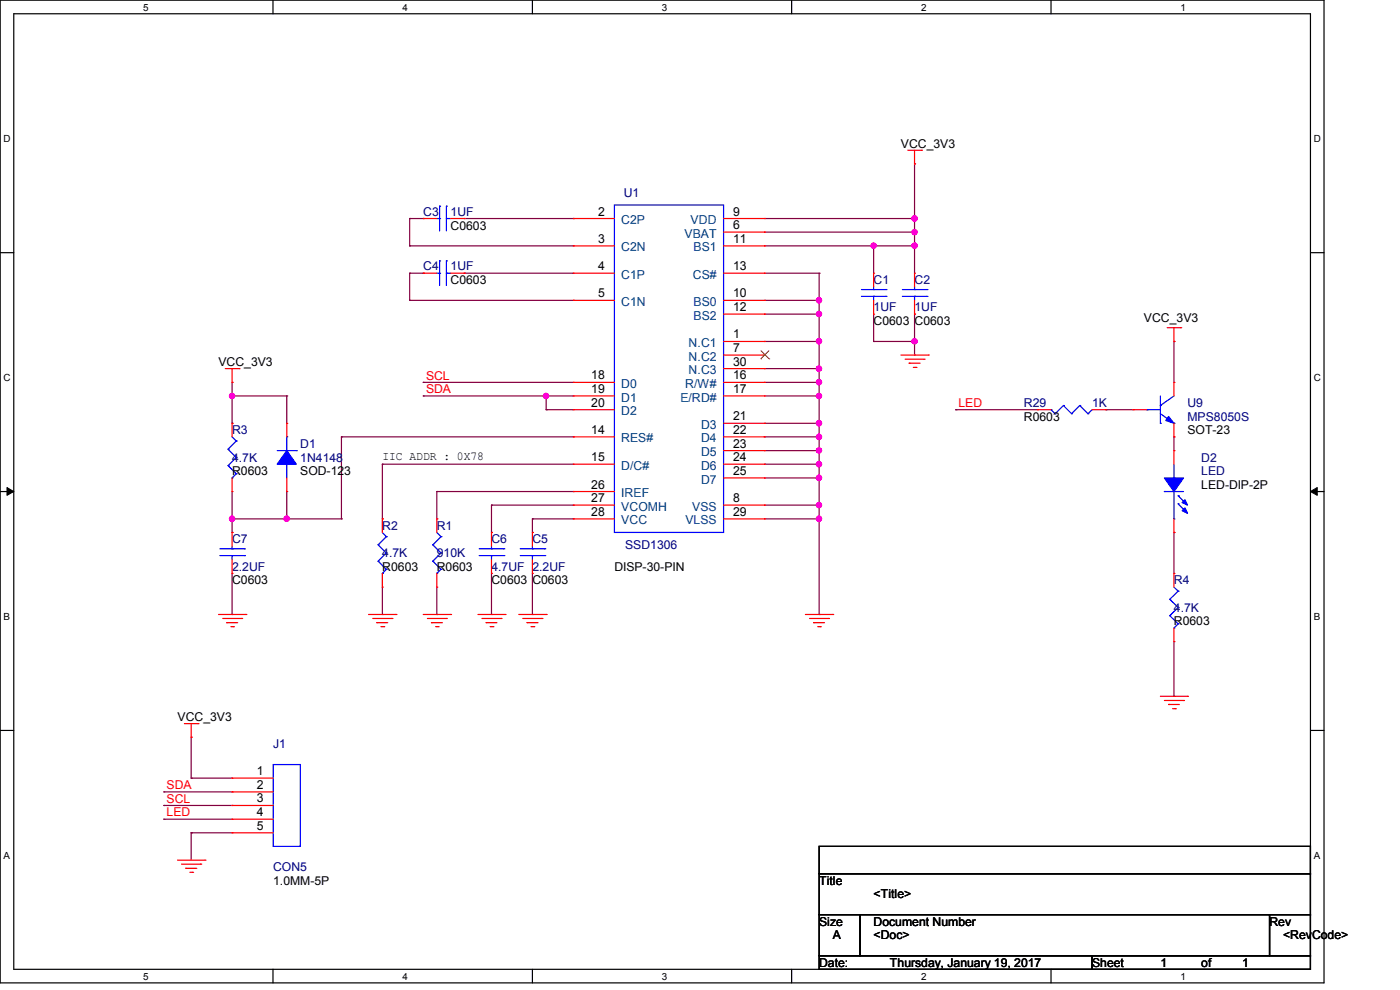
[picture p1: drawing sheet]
# OrCAD Capture schematic DISP_V1.0.DSN
size A

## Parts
C1  1UF  [C0603]
C2  1UF  [C0603]
C3  1UF  [C0603]
C4  1UF  [C0603]
C5  2.2UF  [C0603]
C6  4.7UF  [C0603]
C7  2.2UF  [C0603]
D1  1N4148  [SOD-123]
D2  LED  [LED-DIP-2P]
J1  CON5  [1.0MM-5P]
R1  910K  [R0603]
R2  4.7K  [R0603]
R3  4.7K  [R0603]
R4  4.7K  [R0603]
R29  1K  [R0603]
U1  SSD1306  [DISP-30-PIN]
U9  MPS8050S  [SOT-23]

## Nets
GND: C1.2 C2.2 C5.2 C6.2 C7.2 J1.5 R1.2 R2.2 R4.2 U1.1(N.C1) U1.8(VSS) U1.10(BS0) U1.12(BS2) U1.13(CS#) U1.16(R/W#) U1.17(E/RD#) U1.21(D3) U1.22(D4) U1.23(D5) U1.24(D6) U1.25(D7) U1.29(VLSS) U1.30(N.C3)
VCC_3V3: C1.1 C2.1 D1.1(K) J1.1 R3.1 U1.6(VBAT) U1.9(VDD) U1.11(BS1) U9.3(COLLECTOR)
LED: J1.4 R29.2
SCL: J1.3 U1.18(D0)
SDA: J1.2 U1.19(D1) U1.20(D2)
N00797: C3.2 U1.2(C2P)
N00801: C3.1 U1.3(C2N)
N00813: C4.2 U1.4(C1P)
N00817: C4.1 U1.5(C1N)
N00996: C6.1 U1.27(VCOMH)
N01003: C5.1 U1.28(VCC)
N01151: R1.1 U1.26(IREF)
N01292: R2.1 U1.15(D/C#)
N01494: C7.1 D1.2(A) R3.2 U1.14(RES#)
N129803: R29.1 U9.1(BASE)
N130041: D2.2(ANODE) U9.2(EMITTER)
N130343: D2.1(CATHODE) R4.1

Not connected (* = marked no-connect by the designer): U1 7(N.C2)*

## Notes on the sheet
- IIC ADDR : 0X78
